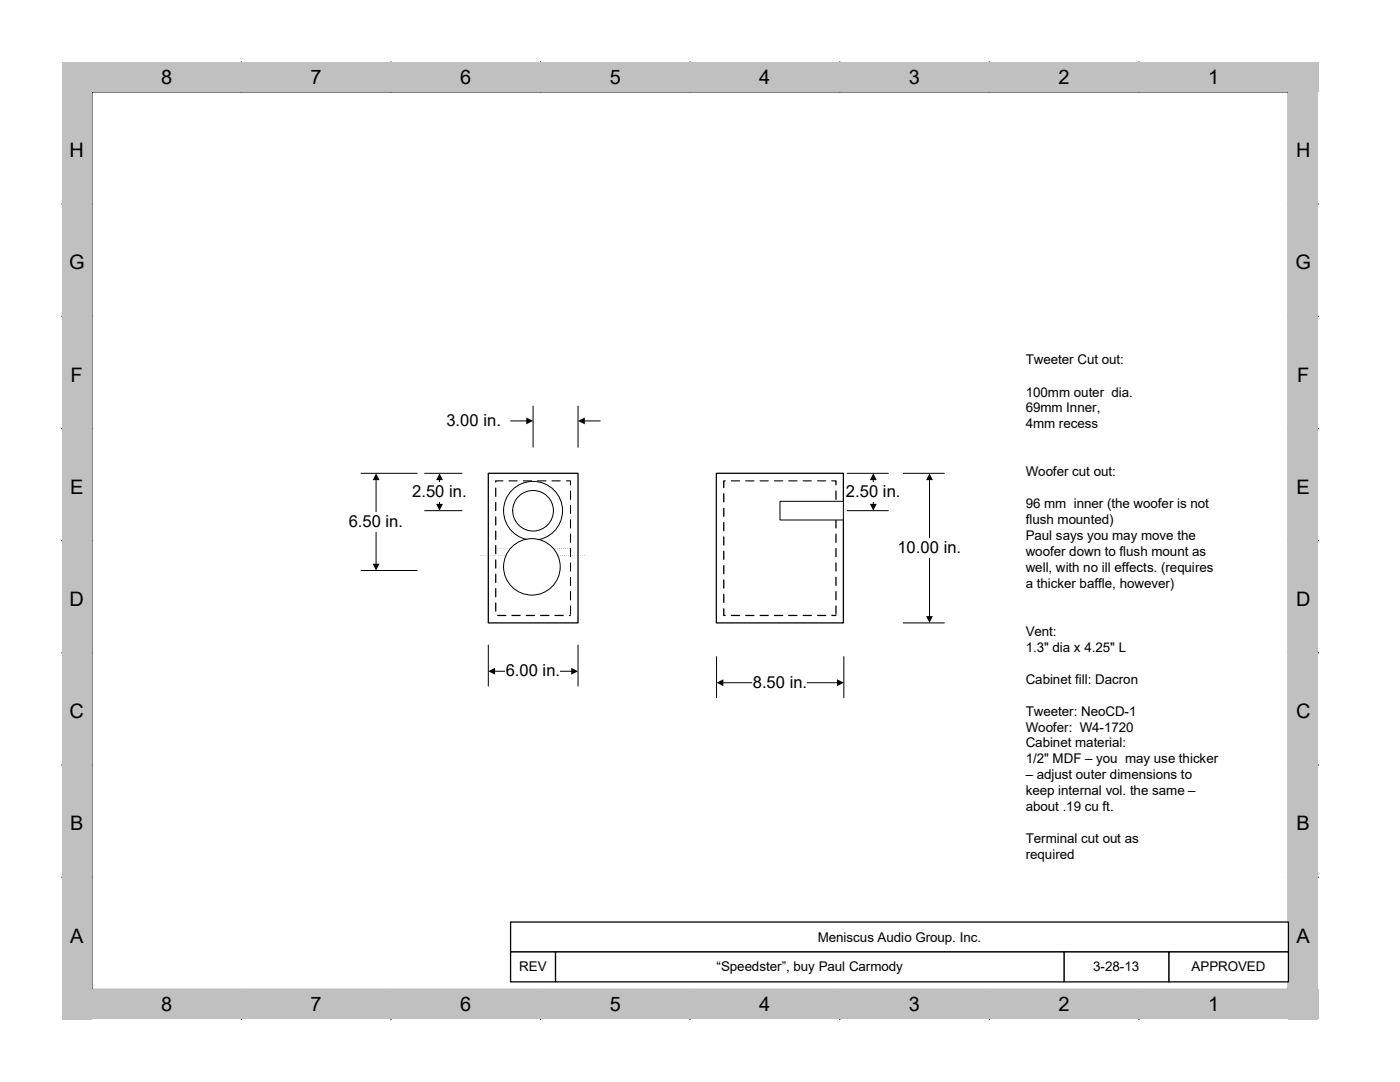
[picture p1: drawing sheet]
<svg xmlns="http://www.w3.org/2000/svg" width="279mm" height="216mm" viewBox="0 0 279 216" stroke-linecap="round" stroke-linejoin="round" font-family="sans-serif">
<path d="M97.5 94.4h17.9v29.9h-17.9z" fill="none" stroke="#000" stroke-width=".25"/>
<path d="M98.9 95.9h14.9v26.9h-14.9z" fill="#fff"/>
<path d="M113.8 120.8l.2 .1v1.7l-.2 .1zM113.8 117.9l.2 .1v1.7l-.2 .1zM113.7 115.1h.3v1.7l-.2 .2zM113.8 112.2l.2 .1v1.7l-.2 .1zM113.8 109.3l.2 .1v1.7l-.2 .1zM113.7 106.6h.3v1.6l-.2 .2zM113.8 103.6l.2 .1v1.7l-.2 .1zM113.8 100.7l.2 .1v1.7l-.2 .1zM113.8 97.8l.2 .2v1.7l-.2 .1zM112.9 95.9l1-.1 .1 1-.2 .1-.1-.1v-.9l.1 .2h-.8zM110 95.9h1.9l-.1 .2h-1.6zM107.1 95.9h2l-.1 .2h-1.7zM104.3 95.9h1.9l-.1 .2h-1.7zM101.4 95.9h1.9l-.1 .2h-1.6zM98.8 95.8l1.7 .1-.1 .2h-1.5l.2-.2-.2 .4-.1-.1zM98.9 97.2l.2 .2v1.7l-.2 .1-.1-.1v-1.7zM98.9 100.1l.2 .1v1.7l-.2 .1-.1-.1v-1.7zM98.8 103.1l.1-.1 .2 .1v1.7l-.2 .1-.1-.1zM98.9 105.8l.2 .2v1.7l-.2 .1-.1-.1v-1.7zM98.8 108.8l.1-.1 .2 .1v1.7l-.2 .1-.1-.1zM98.9 111.6l.2 .1v1.7l-.2 .1-.1-.1v-1.7zM98.8 114.6h.3v1.6l-.2 .2-.1-.2zM98.9 117.3l.2 .1v1.7l-.2 .1-.1-.1v-1.7zM98.8 120.3l.1-.1 .2 .1v1.7l-.2 .1-.1-.1zM99.3 122.7h1.7l.1 .1-.1 .1h-1.7zM102 122.8l.2-.1h1.6l.1 .1-.1 .1h-1.6zM105 122.7h1.7l.1 .1-.1 .1h-1.7l-.1-.1zM107.9 122.7h1.7l.1 .1-.1 .1h-1.7zM110.7 122.7h1.7l.1 .1-.1 .1h-1.7l-.1-.1zM113.5 122.8l.1-.1 .4 .1-.2 .1z" fill="#000"/>
<path d="M143 94.4h25.3v29.9h-25.3z" fill="#fff"/>
<path d="M143 94.4h25.3v29.9h-25.3z" fill="none" stroke="#000" stroke-width=".25"/>
<path d="M144.4 95.9h22.4v26.9h-22.4z" fill="#fff"/>
<g fill="#000">
<path d="M145.8 95.9h1.9l-.1 .2h-1.7zM144.4 95.8l.5 .1-.5 .2 .2-.2v1.4l-.2 .2-.1-.2zM144.3 98.5l.1-.1 .2 .1v1.7l-.2 .1-.1-.1zM144.4 101.3l.2 .1v1.6l-.2 .2-.1-.2v-1.6z"/>
<path d="M157.3 95.9h1.9l-.1 .2h-1.7zM154.4 95.9h1.9l-.1 .2h-1.7zM151.6 95.9h1.9l-.2 .2h-1.6zM148.7 95.9h1.9l-.1 .2h-1.7z"/>
<path d="M166.7 98l.1-.2 .2 .2v1.7l-.2 .1-.1-.1zM165.9 95.9l1-.1 .1 1-.2 .1-.1-.1v-.9l.1 .2h-.8zM163 95.9h1.9l-.1 .2h-1.6zM160.1 95.9h2l-.2 .2h-1.6z"/>
<path d="M95.9 110.8l.1 .1zM96.4 110.8v.1zM96.7 110.8l.1 .1zM97.5 110.8l.1 .1zM97.9 110.8l.1 .1z"/>
<path d="M98.3 110.8l.1 .1zM98.7 110.8l.1 .1zM99.5 110.8l.1 .1zM99.9 110.8l.1 .1zM100.3 110.8l.1 .1z"/>
<path d="M98.9 109.3l.1 .1zM99.3 109.3l.1 .1zM99.7 109.3l.1 .1zM100.1 109.3l.1 .1z"/>
<path d="M100.5 109.3l.1 .1zM100.9 109.3l.1 .1zM101.3 109.3l.1 .1zM101.7 109.3l.1 .1z"/>
<path d="M100.7 110.8l.1 .1zM101.5 110.8l.1 .1zM101.9 110.8l.1 .1zM102.3 110.8l.1 .1zM102.7 110.8l.1 .1z"/>
<path d="M102.1 109.3l.1 .1zM102.5 109.3l.1 .1zM102.9 109.3l.1 .1zM103.3 109.3l.1 .1z"/>
<path d="M103.5 110.8l.1 .1zM103.9 110.8l.1 .1zM104.3 110.8l.1 .1zM104.7 110.8l.1 .1z"/>
<path d="M103.7 109.3l.1 .1zM104.1 109.3l.1 .1zM104.5 109.3l.1 .1zM104.9 109.3l.1 .1z"/>
<path d="M105.3 109.3l.1 .1zM105.7 109.3l.1 .1zM106.1 109.3l.1 .1zM106.5 109.3l.1 .1z"/>
<path d="M105.5 110.8l.1 .1zM105.9 110.8l.1 .1zM106.3 110.8l.1 .1zM106.7 110.8l.1 .1zM107.5 110.8l.1 .1z"/>
<path d="M106.9 109.3l.1 .1zM107.3 109.3l.1 .1zM107.7 109.3l.1 .1zM108.1 109.3l.1 .1z"/>
<path d="M107.9 110.8l.1 .1zM108.3 110.8l.1 .1zM108.7 110.8l.1 .1zM109.5 110.8l.1 .1zM109.9 110.8v.1z"/>
<path d="M108.5 109.3v.1zM108.9 109.3l.1 .1zM109.3 109.3v.1zM109.7 109.3l.1 .1z"/>
<path d="M110.1 109.3l.1 .1zM110.4 109.3l.1 .1zM110.9 109.3l.1 .1zM111.3 109.3v.1zM111.7 109.3l.1 .1zM112.1 109.3v.1zM112.9 109.3v.1zM113.2 109.3l.1 .1zM113.7 109.3v.1z"/>
<path d="M110.3 110.8l.1 .1zM110.7 110.8v.1zM111.5 110.8v.1zM111.8 110.8l.1 .1zM112.3 110.8l.1 .1z"/>
<path d="M112.6 110.8l.1 .1zM113.5 110.8v.1zM113.8 110.8l.1 .1zM114.3 110.8v.1zM114.6 110.8l.1 .1zM115.4 110.8l.1 .1zM115.8 110.8l.1 .1zM116.2 110.8l.1 .1zM116.6 110.8l.1 .1z"/>
<path d="M144.3 104.2h.3v1.7l-.2 .1-.1-.1zM144.4 107l.2 .1v1.7l-.2 .1-.1-.1v-1.7zM144.4 109.9l.2 .1v1.6l-.2 .2-.1-.2v-1.6zM144.3 112.8h.3v1.7l-.2 .1-.1-.1z"/>
<path d="M144.4 115.6l.2 .1v1.7l-.2 .1-.1-.1v-1.7zM144.3 118.6l.1-.2 .2 .2v1.6l-.2 .2-.1-.2zM144.4 121.3l.2 .2v1.3l-.2-.1h.3l.2 .1-.2 .1-.4-.1v-1.3zM145.9 122.7h1.7l.1 .1-.1 .1h-1.7z"/>
<path d="M166.7 109.4l.1-.1 .2 .1v1.7l-.2 .1-.1-.1zM166.7 106.6h.3v1.6l-.2 .2-.1-.2zM166.7 103.7l.1-.1 .2 .1v1.7l-.2 .1-.1-.1zM166.7 100.8l.1-.1 .2 .1v1.7l-.2 .1-.1-.1z"/>
<path d="M148.7 122.8l.1-.1h1.7l.1 .1-.1 .1h-1.7zM151.6 122.8l.1-.1h1.6l.2 .1-.2 .1h-1.6zM154.5 122.7h1.7l.1 .1-.1 .1h-1.7zM157.3 122.8l.1-.1h1.7l.1 .1-.1 .1h-1.7zM160.1 122.8l.2-.1h1.6l.2 .1-.2 .1h-1.6zM163.2 122.7h1.6l.1 .1-.1 .1h-1.6l-.2-.1zM165.9 122.8l.1-.1h.8l.2 .1-.2 .1h-.8z"/>
<path d="M166.7 120.9l.1-.1 .2 .1v1.7l-.2 .1-.1-.1zM166.7 118l.1-.1 .2 .1v1.7l-.2 .1-.1-.1zM166.7 115.1h.3v1.7l-.2 .2-.1-.2zM166.7 112.3l.1-.1 .2 .1v1.7l-.2 .1-.1-.1z"/>
</g>
<path d="M72.1 94.4h11.2zM75.1 95.6v17M72.1 113.8h11.2z" fill="none" stroke="#000" stroke-width=".2"/>
<path d="M75.1 94.4l.6 1.4h-1.3zM74.4 112.5h1.3l-.6 1.3z" fill="#000"/>
<path d="M69.5 102.2h10.8v3.9h-10.8z" fill="#fff"/>
<path d="M97.5 128.7v8.2zM98.6 133.9h15.6M115.4 128.7v8.2z" fill="none" stroke="#000" stroke-width=".2"/>
<path d="M97.5 133.9l1.3-.6v1.3zM114 133.3l1.4 .6-1.4 .7z" fill="#000"/>
<path d="M100.8 132h10.9v3.9h-10.9z" fill="#fff"/>
<path d="M84.8 94.4h7.4zM87.7 95.6v5.1M84.8 101.9h7.4z" fill="none" stroke="#000" stroke-width=".2"/>
<path d="M87.7 94.4l.7 1.4h-1.4zM87 100.5h1.4l-.7 1.4z" fill="#000"/>
<path d="M82.2 96.2h10.8v4h-10.8z" fill="#fff"/>
<g fill="none" stroke="#000" stroke-width=".25">
<path d="M18.3 18.3h238.8v179.1h-238.8zM48.2 12.4v5.9M78 12.4v5.9M107.9 12.4v5.9M137.7 12.4v5.9M167.6 12.4v5.9M197.4 12.4v5.9M227.3 12.4v5.9M12.4 40.7h5.9M257.1 40.7h6M12.4 63.1h5.9M257.1 63.1h6"/>
<path d="M12.4 85.5h5.9M257.1 85.5h6M12.4 107.9h5.9M257.1 107.9h6M12.4 130.3h5.9M257.1 130.3h6M12.4 152.7h5.9M257.1 152.7h6M12.4 175h5.9M257.1 175h6M48.2 197.4v6M78 197.4v6"/>
<path d="M107.9 197.4v6M137.7 197.4v6M167.6 197.4v6M197.4 197.4v6M227.3 197.4v6"/>
</g>
<g fill="#c0c0c0">
<path d="M257.1 12.4h6v191h-6z"/>
<path d="M12.4 197.4h250.7v6h-250.7z"/>
<path d="M12.4 12.4h5.9v191h-5.9z"/>
<path d="M12.4 12.4h250.7v5.9h-250.7z"/>
</g>
<path d="M101.9 184h155.2v5.9h-155.2z" fill="#fff"/>
<path d="M101.9 184h155.2v5.9h-155.2z" fill="none" stroke="#000" stroke-width=".25"/>
<path d="M101.9 189.9h9v6h-9z" fill="#fff"/>
<path d="M101.9 189.9h9v6h-9z" fill="none" stroke="#000" stroke-width=".25"/>
<path d="M233.3 189.9h23.8v6h-23.8z" fill="#fff"/>
<path d="M233.3 189.9h23.8v6h-23.8z" fill="none" stroke="#000" stroke-width=".25"/>
<path d="M212.3 189.9h21v6h-21z" fill="#fff"/>
<path d="M212.3 189.9h21v6h-21z" fill="none" stroke="#000" stroke-width=".25"/>
<path d="M110.9 189.9h101.4v6h-101.4z" fill="#fff"/>
<path d="M110.9 189.9h101.4v6h-101.4z" fill="none" stroke="#000" stroke-width=".25"/>
<path d="M143 131v8.2zM144.2 136.2h23M168.4 131v8.2z" fill="none" stroke="#000" stroke-width=".2"/>
<path d="M143 136.2l1.4-.6v1.3zM167 135.6l1.4 .6-1.4 .7z" fill="#000"/>
<path d="M150.2 134.2h10.8v4h-10.8z" fill="#fff"/>
<path d="M101.9 84h3.3M106.4 81v8.2zM115.4 81v8.2zM116.5 84h3.3" fill="none" stroke="#000" stroke-width=".2"/>
<path d="M105 83.3l1.4 .7-1.4 .7zM115.4 84l1.3-.7v1.4z" fill="#000"/>
<path d="M89 82h10.9v4h-10.9z" fill="#fff"/>
<path d="M169.1 94.4h8.2zM174.3 95.6v5.1M169.1 101.9h8.2z" fill="none" stroke="#000" stroke-width=".2"/>
<path d="M174.3 94.4l.7 1.4h-1.4zM173.6 100.5h1.4l-.7 1.4z" fill="#000"/>
<path d="M168.7 96.2h10.9v4h-10.9z" fill="#fff"/>
<path d="M180.3 94.4h8.2zM185.5 95.6v27.5M180.3 124.3h8.2z" fill="none" stroke="#000" stroke-width=".2"/>
<path d="M185.5 94.4l.7 1.4h-1.4zM184.8 122.9h1.4l-.7 1.4z" fill="#000"/>
<path d="M179 107.4h12.7v4h-12.7z" fill="#fff"/>
<circle cx="106.4" cy="101.9" r="5.9" fill="#fff"/>
<circle cx="106.4" cy="101.9" r="5.9" fill="none" stroke="#000" stroke-width=".2"/>
<circle cx="106.1" cy="113.1" r="5.6" fill="#fff"/>
<circle cx="106.1" cy="113.1" r="5.6" fill="none" stroke="#000" stroke-width=".2"/>
<path d="M155.7 100h12.6v3.8h-12.6z" fill="#fff"/>
<path d="M155.7 100h12.6v3.8h-12.6z" fill="none" stroke="#000" stroke-width=".2"/>
<circle cx="106.4" cy="101.9" r="4.1" fill="#fff"/>
<circle cx="106.4" cy="101.9" r="4.1" fill="none" stroke="#000" stroke-width=".2"/>
<g font-size="4">
<text x="32.1" y="16.7">8</text>
<text x="62" y="16.7">7</text>
<text x="91.8" y="16.7">6</text>
<text x="121.7" y="16.7">5</text>
<text x="151.5" y="16.7">4</text>
<text x="181.4" y="16.7">3</text>
<text x="211.3" y="16.7">2</text>
<text x="241.1" y="16.7">1</text>
<text x="13.9" y="31.4">H</text>
<text x="258.7" y="31.4">H</text>
<text x="13.8" y="53.8">G</text>
<text x="258.5" y="53.8">G</text>
<text x="14.1" y="76.2">F</text>
<text x="258.9" y="76.2">F</text>
<text x="14" y="98.6">E</text>
<text x="258.7" y="98.6">E</text>
<text x="13.9" y="120.9">D</text>
<text x="258.7" y="120.9">D</text>
<text x="13.9" y="143.3">C</text>
<text x="258.7" y="143.3">C</text>
<text x="14" y="165.7">B</text>
<text x="258.7" y="165.7">B</text>
<text x="14" y="188.1">A</text>
<text x="258.7" y="188.1">A</text>
<text x="32.1" y="201.8">8</text>
<text x="62" y="201.8">7</text>
<text x="91.8" y="201.8">6</text>
<text x="121.7" y="201.8">5</text>
<text x="151.5" y="201.8">4</text>
<text x="181.4" y="201.8">3</text>
<text x="211.3" y="201.8">2</text>
<text x="241.1" y="201.8">1</text>
</g>
<g font-size="3.3">
<text x="89.1" y="85">3.00 in.</text>
<text x="82.3" y="99.1">2.50 in.</text>
<text x="168.8" y="99.1">2.50 in.</text>
<text x="69.6" y="105.1">6.50 in.</text>
<text x="179.1" y="110.4">10.00 in.</text>
<text x="100.9" y="134.9">6.00 in.</text>
<text x="150.2" y="137.2">8.50 in.</text>
</g>
<g font-size="2.7">
<text x="204.7" y="72.7">Tweeter Cut out:</text>
<text x="204.7" y="79.1">100mm outer dia.</text>
<text x="204.7" y="82.3">69mm Inner,</text>
<text x="204.7" y="85.5">4mm recess</text>
<text x="204.7" y="95">Woofer cut out:</text>
<text x="204.7" y="101.4">96 mm inner (the woofer is not</text>
<text x="204.7" y="104.6">flush mounted)</text>
<text x="204.7" y="107.8">Paul says you may move the</text>
<text x="204.7" y="111">woofer down to flush mount as</text>
<text x="204.7" y="114.1">well, with no ill effects. (requires</text>
<text x="204.7" y="117.3">a thicker baffle, however)</text>
<text x="204.7" y="126.9">Vent:</text>
<text x="204.7" y="130">1.3&quot; dia x 4.25&quot; L</text>
<text x="204.7" y="136.4">Cabinet fill: Dacron</text>
<text x="204.7" y="142.8">Tweeter: NeoCD-1</text>
<text x="204.7" y="146">Woofer: W4-1720</text>
<text x="204.7" y="149.1">Cabinet material:</text>
<text x="204.7" y="152.3">1/2&quot; MDF – you may use thicker</text>
<text x="204.7" y="155.5">– adjust outer dimensions to</text>
<text x="204.7" y="158.7">keep internal vol. the same –</text>
<text x="204.7" y="161.9">about .19 cu ft.</text>
<text x="204.7" y="168.3">Terminal cut out as</text>
<text x="204.7" y="171.4">required</text>
<text x="163.2" y="187.9">Meniscus Audio Group. Inc.</text>
<text x="103.6" y="193.8">REV</text>
<text x="143" y="193.8">“Speedster”, buy Paul Carmody</text>
<text x="218.2" y="193.8">3-28-13</text>
<text x="237.8" y="193.8">APPROVED</text>
</g>
</svg>
